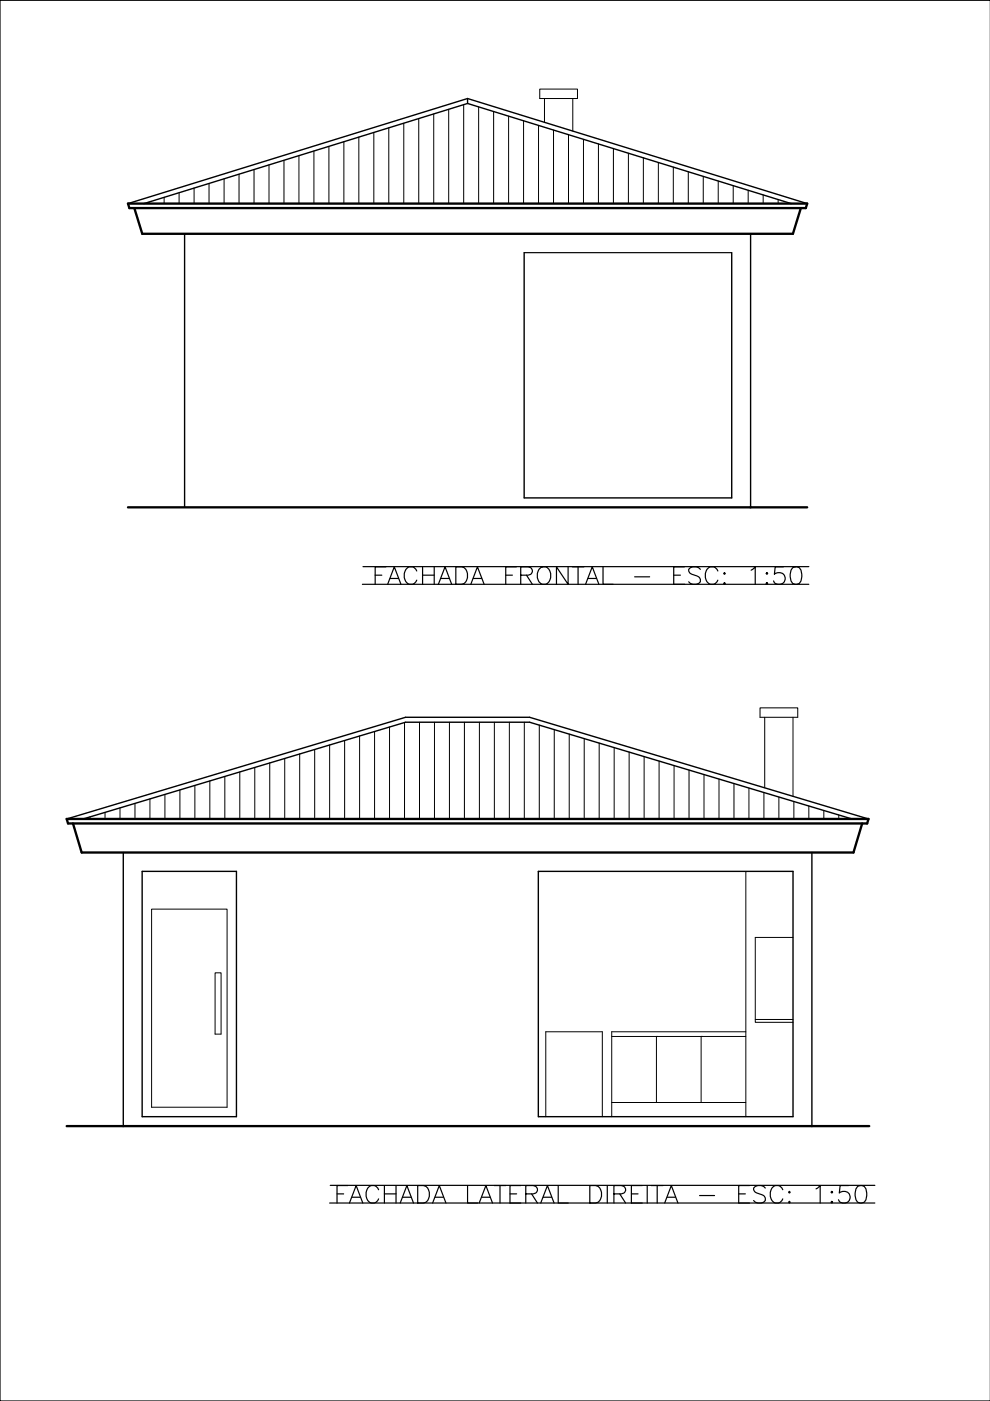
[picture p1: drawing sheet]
<svg xmlns="http://www.w3.org/2000/svg" width="210mm" height="297mm" viewBox="0 0 210 297" stroke-linecap="round" stroke-linejoin="round" font-family="sans-serif">
<!-- layer: 01 COTAS -->
<path d="M111.1 53.6h44M76.8 123.9h94.7M77 120.1h94.5M69.9 255.1h115.6M70 251.3h115.5" fill="none" stroke="#000" stroke-width=".25"/>
<!-- layer: 18 Corte -->
<path d="M27.1 43.2h144l-.3 .9h-143.4zM28.5 44.1l1.7 5.5h137.9l1.7-5.5M27.1 107.6h144M14.1 173.6h170l-.2 1h-169.5zM15.5 174.6l1.8 6.1h163.7l1.8-6.1M14.1 238.8h170.2" fill="none" stroke="#000" stroke-width=".5"/>
<!-- layer: 11 Esquadria 1 -->
<g fill="none" stroke="#000" stroke-width=".3">
<path d="M99.1 21.9l-68.6 21.3M99.1 20.9l-72 22.3M99.1 20.9v1M99.1 21.9l68.7 21.3M99.1 20.9l72 22.3M39.1 49.6v58M111.1 53.6v52h44v-52M159.1 49.6v58M14.1 173.6l71.9-21.5h26.3l71.8 21.5M17.6 173.6l68.4-20.5h26.3l68.4 20.5M26.1 180.7v58.1M30.1 184.7h20v52.1h-20z"/>
<path d="M114.1 184.7h54v52.1h-54zM172.1 180.7v58.1"/>
</g>
<!-- layer: 16 Hachura -->
<g fill="none" stroke="#000" stroke-width=".21">
<path d="M41.1 39.9v3.3M44.3 38.9v4.3M47.5 37.9v5.3M50.7 36.9v6.3M53.9 35.9v7.3M57 35v8.2M60.2 34v9.2M63.4 33v10.2M66.6 32v11.2M69.7 31v12.2M72.9 30.1v13.1M76.1 29.1v14.1"/>
<path d="M79.3 28.1v15.1M82.4 27.1v16.1M85.6 26.1v17.1M88.8 25.1v18.1M92 24.2v19M95.1 23.2v20M98.3 22.2v21M101.5 22.7v20.5M104.7 23.6v19.6M107.8 24.6v18.6M111 25.6v17.6M114.2 26.6v16.6"/>
<path d="M117.4 27.6v15.6M120.5 28.6v14.6M123.7 29.5v13.7M126.9 30.5v12.7M130.1 31.5v11.7M133.2 32.5v10.7M136.4 33.5v9.7M139.6 34.4v8.8M142.8 35.4v7.8M145.9 36.4v6.8M149.1 37.4v5.8M152.3 38.4v4.8"/>
<path d="M155.5 39.4v3.8M31.6 42.8v.4M34.8 41.8v1.4M38 40.9v2.3M158.6 40.3v2.9M161.8 41.3v1.9M165 42.3v.9M63.5 159.9v13.7M66.7 158.9v14.7M69.9 158v15.6M73.1 157v16.6M76.2 156v17.6"/>
<path d="M79.4 155.1v18.5M82.6 154.1v19.5M85.8 153.2v20.4M88.9 153.1v20.5M92.1 153.1v20.5M95.3 153.1v20.5M98.5 153.1v20.5M101.6 153.1v20.5M104.8 153.1v20.5M108 153.1v20.5M111.2 153.1v20.5M114.3 153.7v19.9"/>
<path d="M117.5 154.7v18.9M120.7 155.6v18M123.9 156.6v17M127 157.6v16M130.2 158.5v15.1M133.4 159.5v14.1M19.1 173.2v.4M22.3 172.2v1.4M25.4 171.3v2.3M28.6 170.3v3.3M31.8 169.4v4.2M35 168.4v5.2"/>
<path d="M38.1 167.5v6.1M41.3 166.5v7.1M44.5 165.6v8M47.7 164.6v9M50.8 163.7v9.9M54 162.7v10.9M57.2 161.8v11.8M60.4 160.8v12.8M136.6 160.4v13.2M139.7 161.4v12.2M142.9 162.3v11.3M146.1 163.3v10.3"/>
<path d="M149.3 164.2v9.4M152.4 165.2v8.4M155.6 166.1v7.5M158.8 167.1v6.5M162 168v5.6M165.1 169v4.6M168.3 169.9v3.7M171.5 170.9v2.7M174.7 171.8v1.8M177.8 172.8v.8M45.6 206.3h1.3v13h-1.3z"/>
</g>
<!-- layer: 15 Piso -->
<g fill="none" stroke="#000" stroke-width=".21">
<path d="M114.4 18.9h8v2h-8zM115.4 20.9v5M121.4 20.9v6.9M161.1 150.1h8v2h-8zM162.1 152.1v14.9M168.1 152.1v16.7M32.1 192.8h16v42h-16zM158.1 184.7v52.1M168.1 198.8h-8v18h8M129.7 219.7h28.4M139.2 219.7h.1M139.2 219.7v14.1"/>
<path d="M148.7 219.7h.1M148.7 219.7v14.1M158.1 218.8h-28.4v18M160.1 216.2h8M115.7 236.8v-18h12v18M129.7 233.8h28.4"/>
</g>
<!-- layer: 07 FOLHA -->
<path d="M210 .1h-210v296.9h210" fill="none" stroke="#000" stroke-width=".25"/>
<g font-size="7.5">
<text x="78.3" y="125.2">FACHADA FRONTAL - ESC: 1:50</text>
<text x="70.2" y="256.5">FACHADA LATERAL DIREITA - ESC: 1:50</text>
</g>
</svg>
